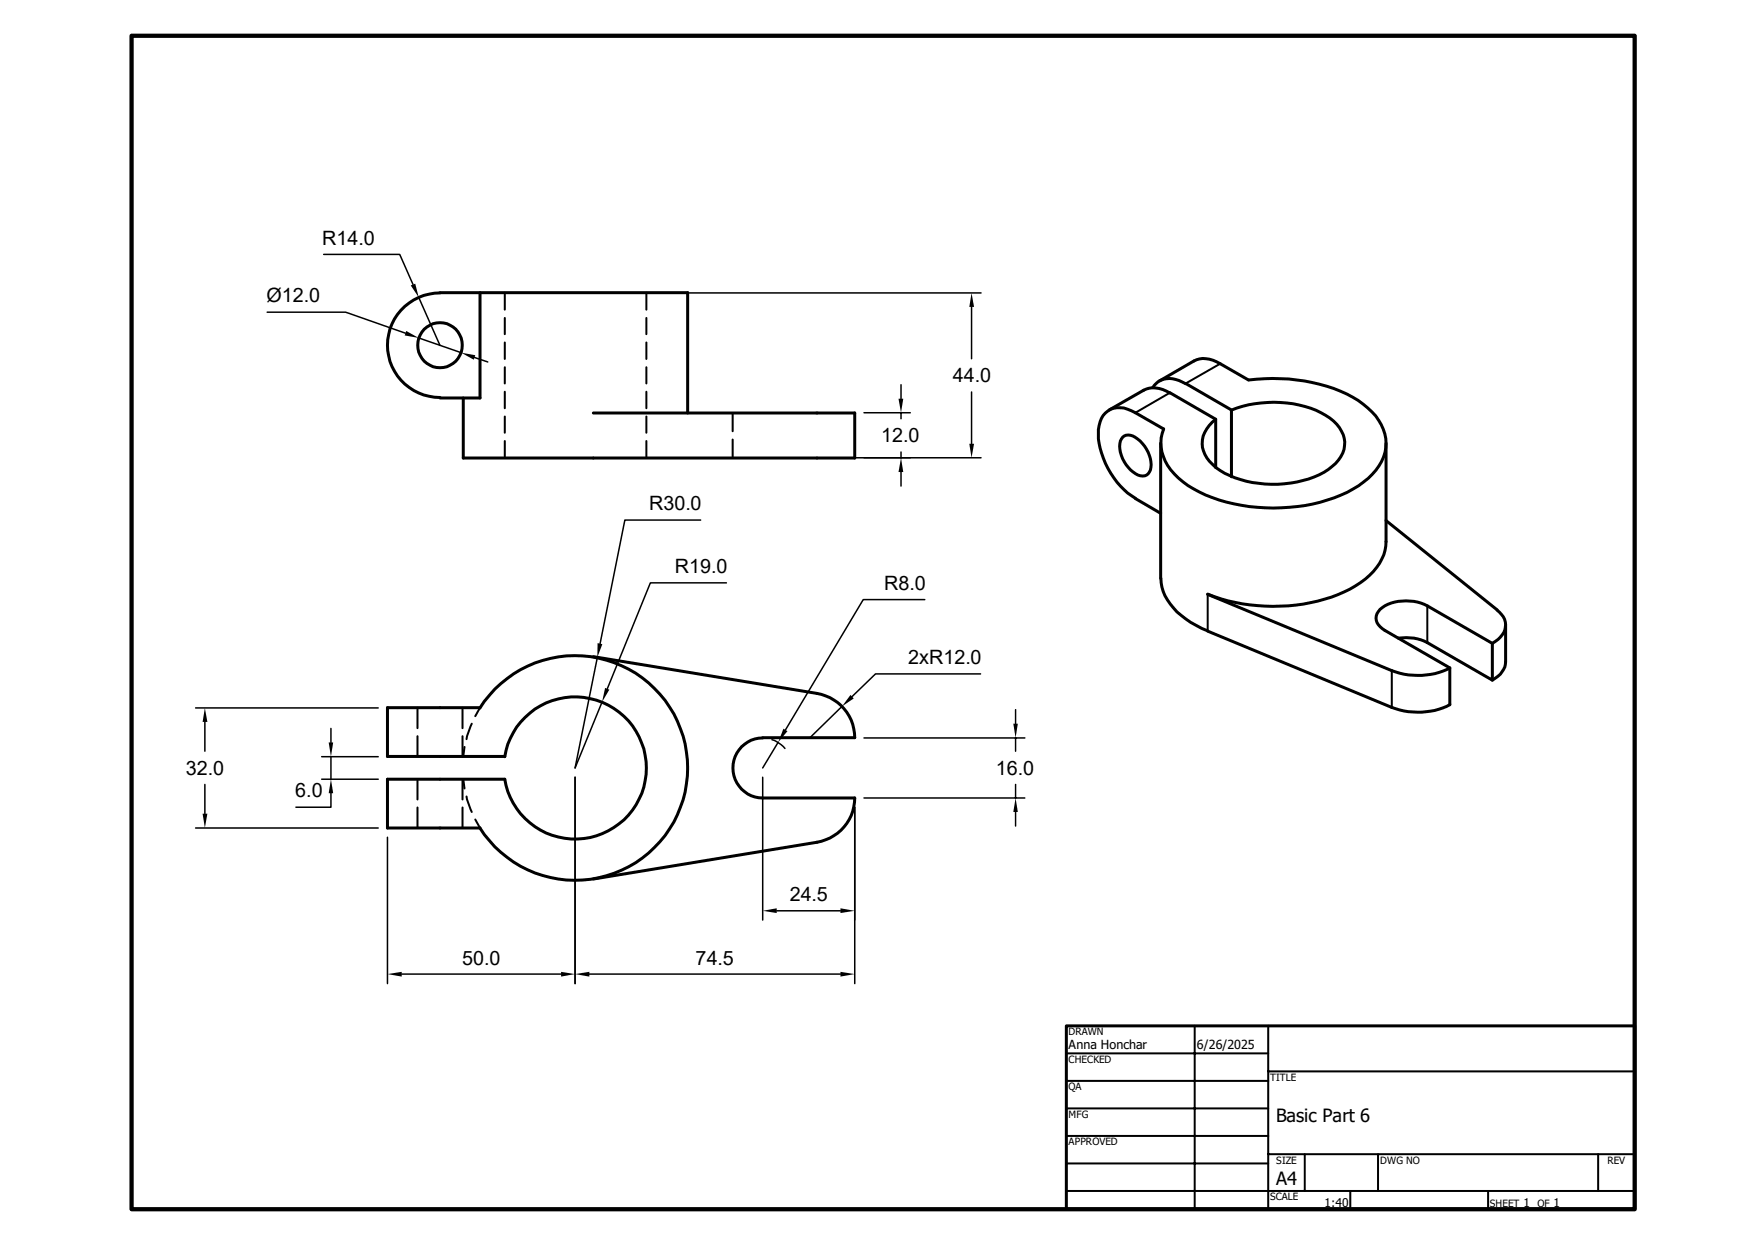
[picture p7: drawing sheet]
<svg xmlns="http://www.w3.org/2000/svg" width="297mm" height="210mm" viewBox="0 0 297 210" stroke-linecap="round" stroke-linejoin="round" font-family="sans-serif">
<g fill="none" stroke="#000" stroke-width=".51">
<path d="M74.5 49.6a8.8 8.8 0 0 0-8.9 8.8 8.8 8.8 0 0 0 8.9 8.9M74.5 49.5h41.9v20.4M81.2 49.5v17.9h-6.7M78.4 67.4v10.1h66.3v-7.6h-44.3M190 74a1.81 1.81 0 0 1 2.5 .3 5.5 5.5 0 0 1 2.2 5.2 1.51 1.51 0 0 1-2.5 .7 5.5 5.5 0 0 1-2.6-5.6zM196.4 75v22.9M198 66.5a4.5 4.5 0 0 0-4.5-.5l-5.8 3.4M198 66.5l7.7 4.5v8.1M200.7 64.9l7.7 4.5v11.3M200.7 64.9a4.4 4.4 0 0 0-4.7-.3l-.9 1M208.4 69.4a19.4 19.4 0 0 1 15.2 .5 6.5 6.5 0 0 1 4 4.9 5.6 5.6 0 0 1-2.8 4.7 18.5 18.5 0 0 1-14.9 1.7 9.6 9.6 0 0 1-6-4.3 4.5 4.5 0 0 1 1.2-5.4l.6-.5M211.3 64.3l-4.8-2.7a4.5 4.5 0 0 0-4.4-.5l-5.9 3.4"/>
<path d="M211.3 64.3a29.5 29.5 0 0 1 17.6 2.9 10.9 10.9 0 0 1 5.5 6.2 7.5 7.5 0 0 1-2.8 7.5 23.7 23.7 0 0 1-14.8 5 27.9 27.9 0 0 1-15.8-3.7 9.5 9.5 0 0 1-4.5-6.5 5.8 5.8 0 0 1 .4-3.1l-4.7-2.8a4.3 4.3 0 0 0-4.7-.2 4.2 4.2 0 0 0-1.6 3.8 13.8 13.8 0 0 0 6.3 10.9M234.6 75v16.7a8.7 8.7 0 0 1-4.3 6.9 27.3 27.3 0 0 1-17.5 3.9l-2.5-.3-2.5-.5-3.4-1.2M192.2 84.4l4.2 2.5M196.5 97.9a8.8 8.8 0 0 0 4.2 6.8l2.7 1.6 1 .5M234.6 88.1l18.8 15.1M81.2 119.8a19 19 0 0 1 28.5-4.3 19 19 0 0 1 0 28.9 19 19 0 0 1-28.5-4.3M81.2 119.8h-15.6v8.2h19.8M100.4 111.1l37.9 6.2a7.6 7.6 0 0 1 6.4 7.5h-15.6M204.4 106.8l31.1 12.9a12.1 12.1 0 0 0 9.9-.4v-6.3l-11-6.3a2.21 2.21 0 0 1-1.4-2.9 4.8 4.8 0 0 1 4.3-2.1l2 .1 1.7 .5 11.6 6.6M204.4 100.6l31.1 12.9a12.1 12.1 0 0 0 9.9-.5M236.6 108a7.9 7.9 0 0 1 5 .8l11 6.3v-6.2M253.4 103.3a2.94 2.94 0 0 1 .1 4.9l-.9 .7"/>
<path d="M254.8 105.8v6.2a3.9 3.9 0 0 1-2.2 3.1M85.4 128.1a12.1 12.1 0 0 1 18.5-8.2 12.1 12.1 0 0 1 0 20.2 12.1 12.1 0 0 1-18.5-8.2h-19.8v8.2h15.6M129.1 124.9a5.1 5.1 0 0 0-5.1 5.1 5.1 5.1 0 0 0 5.1 5h15.6a7.6 7.6 0 0 1-6.4 7.5l-37.9 6.3M180.5 173.6h96.1v31h-96.1z"/>
<circle cx="74.5" cy="58.4" r="3.8"/>
</g>
<g fill="none" stroke="#000" stroke-width=".34">
<path d="M85.4 49.5v2.9M85.4 53.8v2.8M85.4 58v2.7M109.4 49.5v2.9M109.4 53.8v2.8M109.4 58v2.7M85.4 62.1v2.8M85.4 66.3v2.8M85.4 70.5v2.7M85.4 74.6v2.9M109.4 62.1v2.8M109.4 66.3v2.8"/>
<path d="M109.4 70.5v2.7M109.4 74.6v2.9M124 69.9v3.1M124 74.4v3.1M198 66.5l-5.8 3.3M206.5 61.6l-5.8 3.3M70.7 119.8v3.4M78.3 119.8v3.4M81.2 119.8l-.8 1.4M204.4 100.6v6.2M235.5 113.5v6.2M241.6 102.5v6.3"/>
<path d="M70.7 124.6v3.4M70.7 131.9v3.4M70.7 136.7v3.4M78.3 124.6v3.4M78.3 131.9v3.4M78.3 136.7v3.4M78.4 131.9l.2 1.5M78.6 126.4l-.2 1.6M79 134.8l.8 2.6M79.8 122.5l-.8 2.6M80.4 138.7l.8 1.4M180.5 178.3h34.1"/>
<path d="M202.2 173.6v31M214.6 173.6v31M180.5 196.9h34.1M180.5 192.2h34.1M180.5 187.6h34.1M180.5 182.9h34.1M214.6 181.3h62M214.6 195.3h62M220.8 195.3v6.2M233.2 195.3v6.2M270.5 195.3v6.2M180.5 201.5h96.1"/>
<path d="M228.5 201.5v3.1M251.8 201.5v3.1"/>
</g>
<path d="M22.3 6.1h254.3v198.5h-254.3z" fill="none" stroke="#000" stroke-width=".72"/>
<g fill="none" stroke="#000" stroke-width=".25">
<path d="M45.2 52.8h13.3l10.1 3.6M54.8 43.1h12.8l2.3 5M70.9 50.3l3.6 8.2M70.9 57.2l7.2 2.5M100.4 49.6h65.6M164.4 51.9v8.8M80.3 60.5l2.2 .8M102 77.5h64M146.2 69.8h7.9M152.5 65.1v2.4M152.5 69.8v1.1M152.5 76.5v1"/>
<path d="M152.5 79.9v2.4M164.4 66.3v8.8M118.6 88h-12.9l-4.1 20.9M122.9 98.6h-12.8l-7.3 17.9M33.1 119.8h30.9M101.1 111.3l-3.8 18.7 4.6-11.2M142.5 119.5l-5.5 5.4M156.5 101.5h-10.4l-13.2 22M165.9 114h-17.7l-4 3.9M34.7 122.2v4.9M34.7 132.8v4.9M54.4 128.1h9.6"/>
<path d="M54.4 131.9h9.6M56 134.2v2.4h-5.9M56 123.3v2.3M56 128.1v3.8M97.3 131.5v35M129.1 131.5v24.2M130.6 125.2l.5 .1 1.1 .7 .6 .7M131.7 125.6l-2.6 4.4M144.7 136.6v29.9M146.2 124.9h27.2M146.2 135h27.2M171.9 120.1v2.4"/>
<path d="M171.9 124.9v2.2M171.9 132.8v2.2M171.9 137.4v2.4M33.1 140.1h30.9M65.6 141.7v24.8M131.4 154.1h10.8M68 164.8h27M99.7 164.8h42.5"/>
</g>
<g fill="#000">
<path d="M68.7 56l2.2 1.2-2.4-.4zM69.5 48.3l.8-.3 .6 2.3zM164.4 49.6l.4 2.3h-.8zM78.1 59.7l2.3 .4-.2 .8zM152.1 67.5h.8l-.4 2.3zM152.5 77.5l.4 2.4h-.8zM164 75.1h.8l-.4 2.4zM101.1 108.8l.8 .2-.8 2.3zM102.4 116.4l.7 .3-1.2 2.1zM143.9 117.6l.6 .6-2 1.3zM34.7 119.8l.4 2.4h-.8zM34.3 137.7h.8l-.4 2.4z"/>
<path d="M55.6 125.6h.8l-.4 2.5zM56 131.9l.4 2.3h-.8zM132.6 123.3l.7 .4-1.6 1.9zM171.5 122.5h.8l-.4 2.4zM171.9 135l.4 2.4h-.8zM129.1 154.1l2.3-.4v.8zM142.2 153.7l2.5 .4-2.5 .4zM65.6 164.8l2.4-.3v.8zM95 164.5l2.3 .3-2.3 .5zM97.3 164.8l2.4-.3v.8zM142.2 164.5l2.5 .3-2.5 .5z"/>
</g>
<g font-size="3.3">
<text x="54.5" y="41.4">R14.0</text>
<text x="45.1" y="51.1">Ø12.0</text>
<text x="161.2" y="64.7">44.0</text>
<text x="149.1" y="74.8">12.0</text>
<text x="109.9" y="86.4">R30.0</text>
<text x="114.2" y="97">R19.0</text>
<text x="149.6" y="99.8">R8.0</text>
<text x="153.7" y="112.4">2xR12.0</text>
<text x="31.5" y="131.1">32.0</text>
<text x="168.5" y="131.1">16.0</text>
<text x="50" y="135">6.0</text>
<text x="133.6" y="152.5">24.5</text>
<text x="78.2" y="163.2">50.0</text>
<text x="117.7" y="163.2">74.5</text>
</g>
<g font-size="3.1">
<text x="216" y="189.9">Basic Part 6</text>
<text x="216" y="200.5">A4</text>
</g>
<g font-size="2.1">
<text x="180.8" y="177.5">Anna Honchar</text>
<text x="202.6" y="177.5">6/26/2025</text>
</g>
<g font-size="2">
<text x="224.2" y="204.2">1:40</text>
<text x="257.8" y="204.2">1</text>
<text x="262.9" y="204.2">1</text>
</g>
<g font-size="1.7">
<text x="180.8" y="175.2">DRAWN</text>
<text x="180.8" y="179.9">CHECKED</text>
<text x="180.8" y="184.5">QA</text>
<text x="215" y="182.9">TITLE</text>
<text x="180.8" y="189.2">MFG</text>
<text x="180.8" y="193.8">APPROVED</text>
<text x="216" y="196.9">SIZE</text>
<text x="233.6" y="196.9">DWG NO</text>
<text x="272" y="196.9">REV</text>
<text x="215" y="203.2">SCALE</text>
<text x="252.1" y="204.2">SHEET</text>
<text x="260.2" y="204.2">OF</text>
</g>
</svg>
